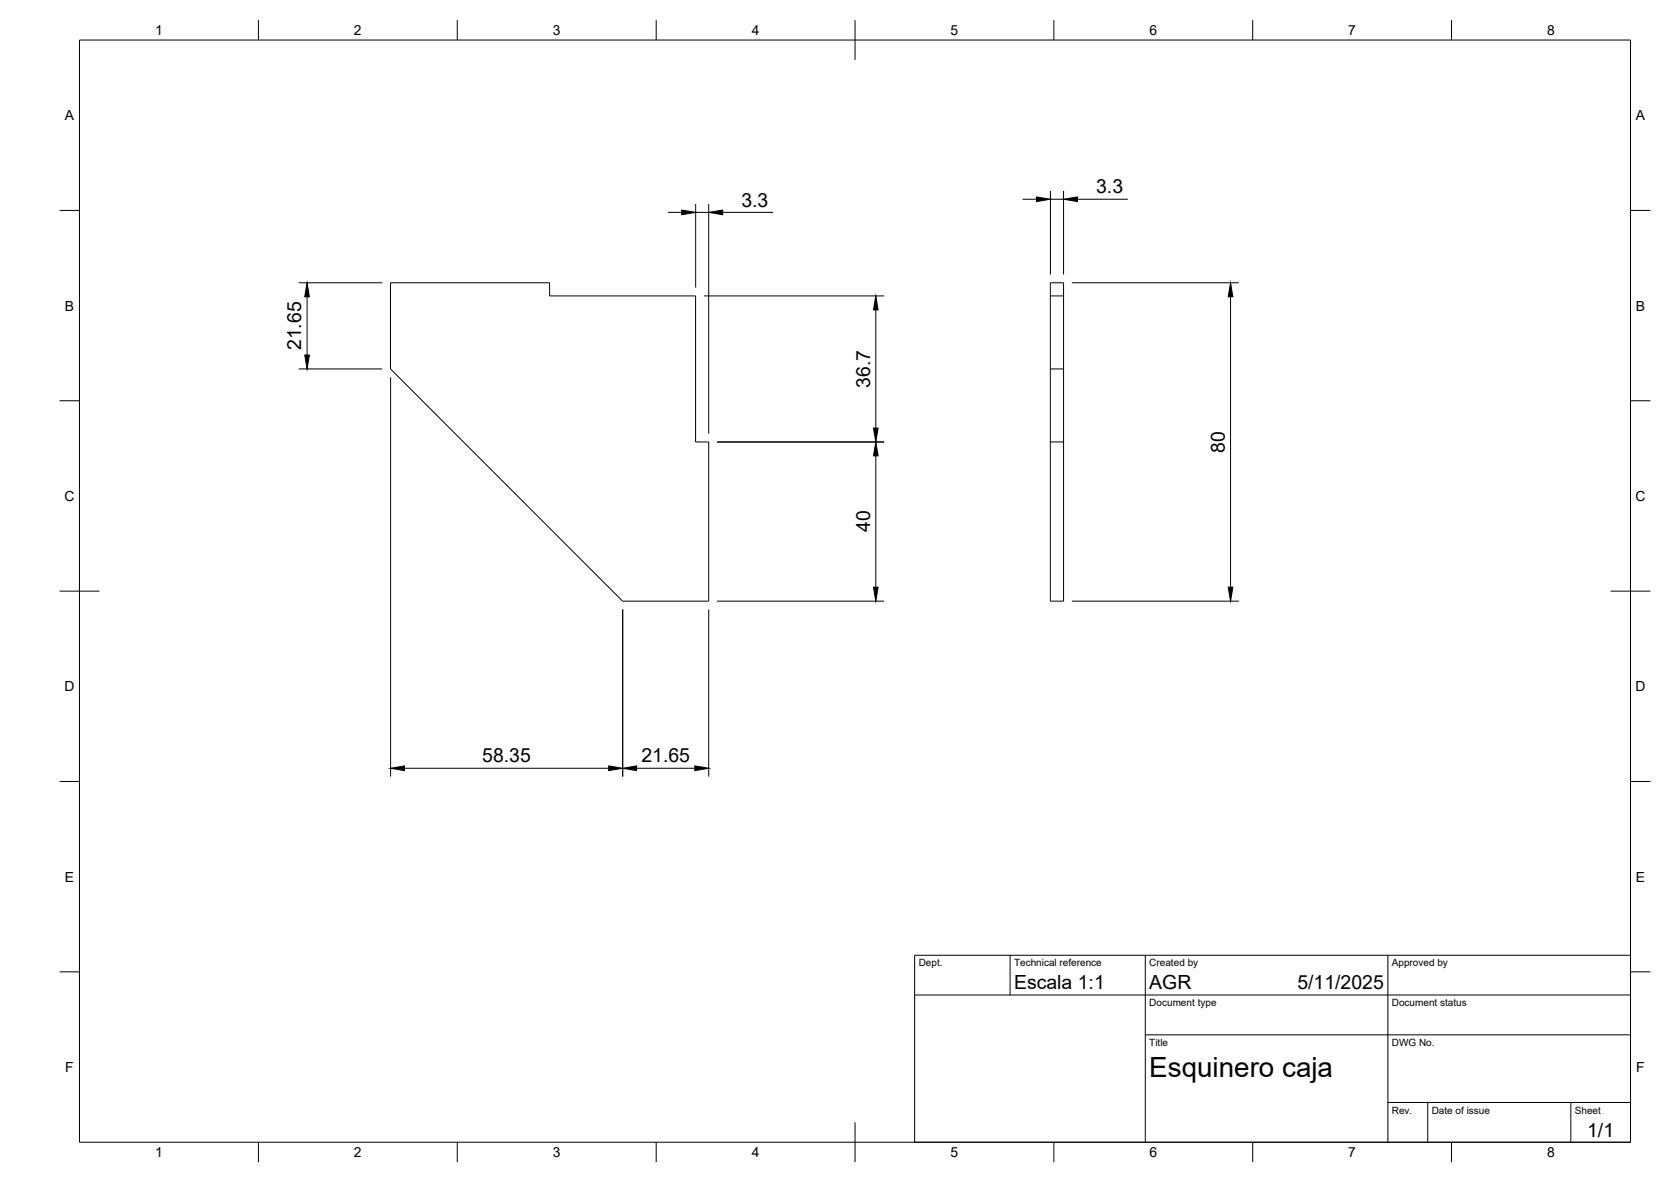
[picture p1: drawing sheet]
<svg xmlns="http://www.w3.org/2000/svg" width="420mm" height="297mm" viewBox="0 0 420 297" stroke-linecap="round" stroke-linejoin="round" font-family="sans-serif">
<!-- layer: Visible -->
<path d="M98.2 71.1h40v3.3h36.7v36.7h3.3v40h-21.7l-58.3-58.4zM264.1 71.1h3.3v80h-3.3zM264.1 92.7h3.3" fill="none" stroke="#000" stroke-width=".25"/>
<!-- layer: Hidden -->
<path d="M264.1 74.4h3.3M264.1 111.1h3.3" fill="none" stroke="#000" stroke-width=".25"/>
<!-- layer: BORDER -->
<g fill="none" stroke="#000" stroke-width=".25">
<path d="M20 10.1h390v276.9h-390zM65 5.1v5M115 5.1v5M165 5.1v5M215 5.1v10M265 5.1v5M315 5.1v5M365 5.1v5M15 52.9h5M410 52.9h5M15 100.7h5M410 100.7h5"/>
<path d="M15 148.6h10M405 148.6h10M15 196.4h5M410 196.4h5M15 244.2h5M410 244.2h5M65 287v5M115 287v5M165 287v5M215 282.1v9.9M265 287v5M315 287v5"/>
<path d="M365 287v5"/>
</g>
<!-- layer: TITLEBLOCK -->
<path d="M230 240.1h180v46.9h-180zM230 250h180M254 240.1v9.9M288 240.1v46.9M349 240.1v46.9M288 260.1h122M349 277.1h61M359 277.1v9.9M395 277.1v9.9" fill="none" stroke="#000" stroke-width=".25"/>
<!-- layer: FD_Dimensions -->
<g fill="none" stroke="#000" stroke-width=".25">
<path d="M167.9 53.4h3.5M174.9 51.3v21M174.9 53.4h3.3M178.2 51.3v57.7M181.7 53.4h12.7M257.1 50.1h3.5M264.1 48v21M264.1 50.1h3.3M267.4 48v21M270.9 50.1h12.7M75.1 71.1h21M77.2 74.6v14.6"/>
<path d="M177 74.4h45.3M220.2 77.9v29.7M269.5 71.1h42M309.4 74.6v73M75.1 92.7h21M98.2 94.8v100.4M180.3 111.1h42M220.2 114.6v33M156.6 153.2v42M178.2 153.2v42M180.3 151.1h42M269.5 151.1h42"/>
<path d="M101.7 193.1h51.4M160.1 193.1h14.6"/>
</g>
<g fill="#000" stroke="#000" stroke-width=".25">
<path d="M171.4 52.8l3.5 .6-3.5 .6zM178.2 53.4l3.5-.6v1.2zM260.6 49.5l3.5 .6-3.5 .6zM267.4 50.1l3.5-.6v1.2zM77.2 71.1l.6 3.5h-1.2zM220.2 74.4l.6 3.5h-1.2zM309.4 71.1l.6 3.5h-1.2zM76.6 89.2h1.2l-.6 3.5zM220.2 111.1l.6 3.5h-1.2zM219.6 107.6h1.2l-.6 3.5zM219.6 147.6h1.2l-.6 3.5zM308.8 147.6h1.2l-.6 3.5z"/>
<path d="M98.2 193.1l3.5-.6v1.2zM153.1 192.5l3.5 .6-3.5 .6zM156.6 193.1l3.5-.6v1.2zM174.7 192.5l3.5 .6-3.5 .6z"/>
</g>
<text font-size="7" x="289" y="270.6">Esquinero caja</text>
<g font-size="4.9">
<text x="186.4" y="51.9">3.3</text>
<text x="275.6" y="48.6">3.3</text>
<text x="75.8" y="88" transform="rotate(-90 75.8 88)">21.65</text>
<text x="218.8" y="97.5" transform="rotate(-90 218.8 97.5)">36.7</text>
<text x="308" y="113.8" transform="rotate(-90 308 113.8)">80</text>
<text x="218.8" y="133.7" transform="rotate(-90 218.8 133.7)">40</text>
<text x="121.3" y="191.6">58.35</text>
<text x="161.3" y="191.6">21.65</text>
<text x="255" y="248.5">Escala 1:1</text>
<text x="289" y="248.5">AGR</text>
<text x="326.2" y="248.5">5/11/2025</text>
<text x="399.1" y="285.7">1/1</text>
</g>
<g font-size="3.5">
<text x="39" y="8.8">1</text>
<text x="89" y="8.8">2</text>
<text x="139" y="8.8">3</text>
<text x="189" y="8.8">4</text>
<text x="239" y="8.8">5</text>
<text x="289" y="8.8">6</text>
<text x="339" y="8.8">7</text>
<text x="389" y="8.8">8</text>
<text x="16.3" y="30.2">A</text>
<text x="411.3" y="30.2">A</text>
<text x="16.3" y="78">B</text>
<text x="411.3" y="78">B</text>
<text x="16.2" y="125.9">C</text>
<text x="411.2" y="125.9">C</text>
<text x="16.2" y="173.7">D</text>
<text x="411.2" y="173.7">D</text>
<text x="16.3" y="221.6">E</text>
<text x="411.3" y="221.6">E</text>
<text x="16.4" y="269.4">F</text>
<text x="411.4" y="269.4">F</text>
<text x="39" y="290.8">1</text>
<text x="89" y="290.8">2</text>
<text x="139" y="290.8">3</text>
<text x="189" y="290.8">4</text>
<text x="239" y="290.8">5</text>
<text x="289" y="290.8">6</text>
<text x="339" y="290.8">7</text>
<text x="389" y="290.8">8</text>
</g>
<g font-size="2.5">
<text x="231" y="242.9">Dept.</text>
<text x="255" y="242.9">Technical reference</text>
<text x="289" y="242.9">Created by</text>
<text x="350" y="242.9">Approved by</text>
<text x="289" y="252.8">Document type</text>
<text x="350" y="252.8">Document status</text>
<text x="289" y="262.9">Title</text>
<text x="350" y="262.9">DWG No.</text>
<text x="350" y="279.9">Rev.</text>
<text x="360" y="279.9">Date of issue</text>
<text x="396" y="279.9">Sheet</text>
</g>
</svg>
